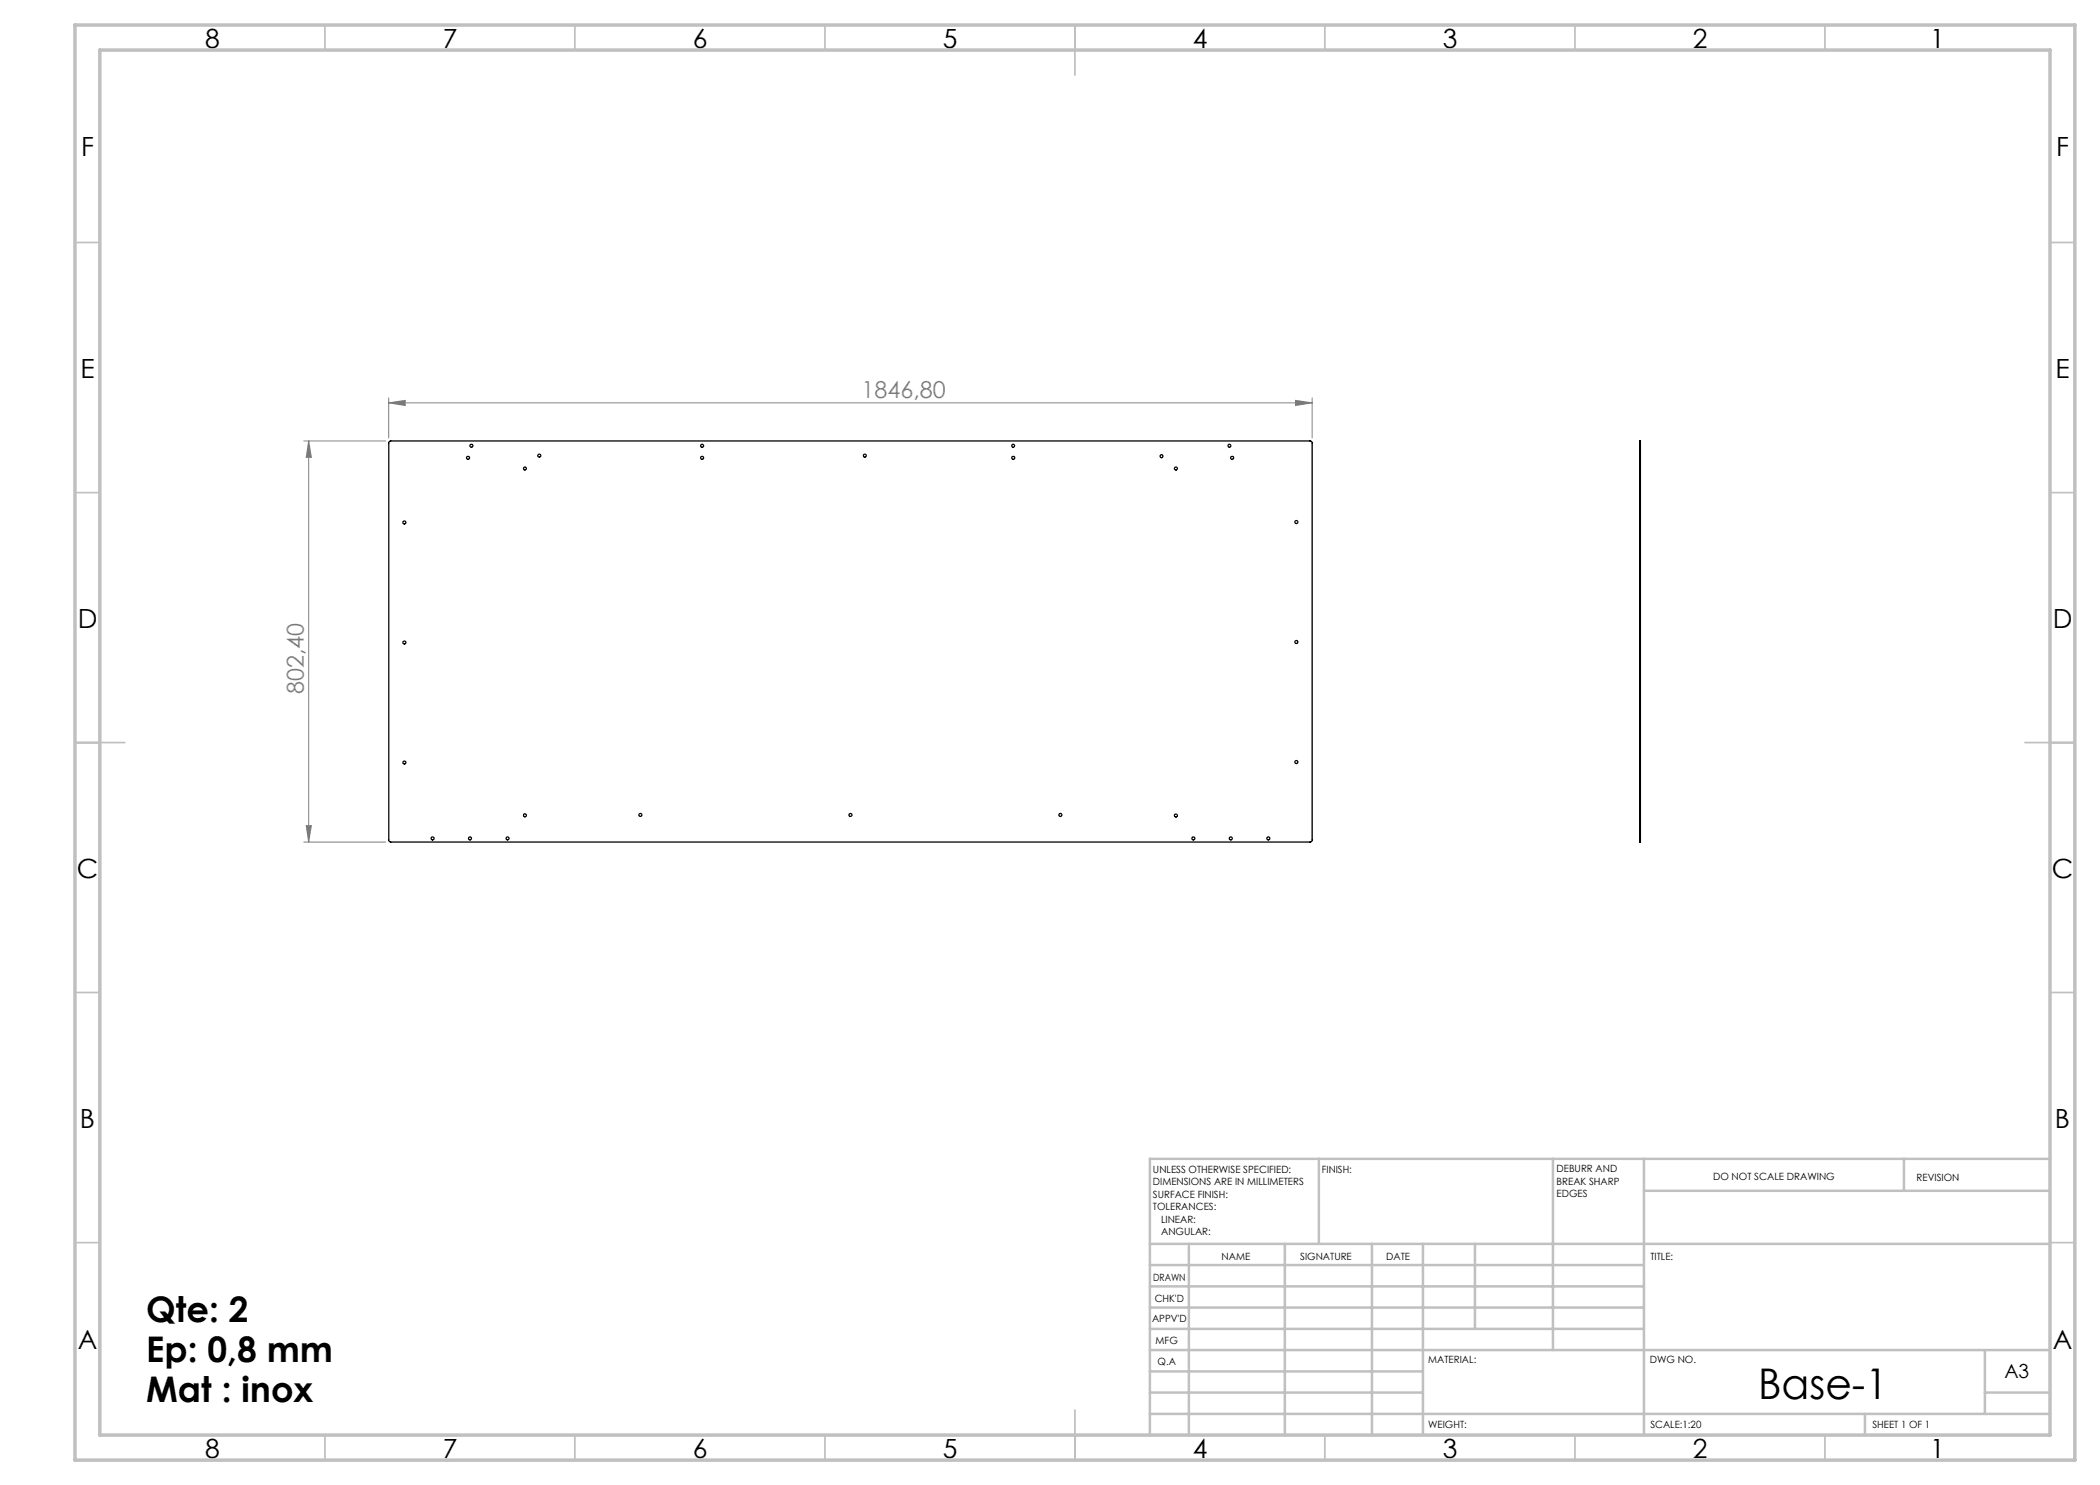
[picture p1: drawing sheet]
<svg xmlns="http://www.w3.org/2000/svg" width="420mm" height="297mm" viewBox="0 0 420 297" stroke-linecap="round" stroke-linejoin="round" font-family="sans-serif">
<path d="M77.8 79.6v8M262.4 79.6v8M60.7 88.2h16.5M61.7 88.2v80.2M61.7 88.2l.6 3.3h-1.1zM77.8 80.6l3.2-.5v1zM77.8 80.6h184.6M259.1 80.1l3.3 .5-3.3 .5zM60.7 168.4h16.5M61.2 165.1h1.1l-.6 3.3z" fill="none" stroke="#808080" stroke-width=".2"/>
<g fill="none" stroke="#c0c0c0" stroke-width=".35">
<path d="M65 5v5M115 5v5M165 5v5M215 5v10M265 5v5M315 5v5M365 5v5M15 48.5h5M410 48.5h5M15 98.5h5M410 98.5h5M15 148.5h10"/>
<path d="M405 148.5h10M15 198.5h5M410 198.5h5M15 248.5h5M410 248.5h5M65 287v5M115 287v5M165 287v5M215 282v10M265 287v5M315 287v5M365 287v5"/>
</g>
<g fill="none" stroke="#c0c0c0" stroke-width=".5">
<path d="M263.8 231.8v17M310.6 231.8v38.2M328.8 231.8v55.2M328.8 238.2h81.2M380.8 231.8v6.4M410 231.8h-180v55.2M230 248.8h180M230 257.3h98.8M230 253h98.8M237.8 248.8v38.2M257 248.8v38.2M274.4 248.8v38.2"/>
<path d="M284.6 248.8v38.2M295 248.8v17M230 265.8h98.8M230 261.5h98.8M230 278.5h54.6M230 274.3h54.6M230 270h180M397 278.5h13M397 270v12.8M230 282.8h180M373 282.8v4.2"/>
</g>
<path d="M15 5h400v287h-400zM20 10h390v277h-390z" fill="none" stroke="#c0c0c0" stroke-width=".7"/>
<g fill="#808080">
<path d="M77.8 80.6l3.2-.5v1zM259.1 80.1l3.3 .5-3.3 .5z"/>
<path d="M61.7 88.2l.6 3.3h-1.1zM61.2 165.1h1.1l-.6 3.3z"/>
</g>
<g fill="none" stroke="#000" stroke-width=".25">
<path d="M77.9 88.3l.2-.1 184.2 .1 .1 .2v79.6l-.3 .3h-184l-.3-.3v-79.6zM327.9 88.6v-.4h.2v.4M327.9 88.6h.2M327.9 88.6v79.4M328.1 88.6v79.4M327.9 168v.4h.2v-.4M327.9 168h.2"/>
<circle cx="93.6" cy="91.6" r=".31"/>
<circle cx="94.3" cy="89.2" r=".31"/>
<circle cx="105" cy="93.7" r=".3"/>
<circle cx="107.9" cy="91.1" r=".31"/>
<circle cx="140.4" cy="89.2" r=".31"/>
<circle cx="140.4" cy="91.6" r=".31"/>
<circle cx="173" cy="91.1" r=".3"/>
<circle cx="202.6" cy="89.2" r=".3"/>
<circle cx="202.7" cy="91.6" r=".31"/>
<circle cx="232.3" cy="91.2" r=".3"/>
<circle cx="235.2" cy="93.7" r=".31"/>
<circle cx="245.9" cy="89.2" r=".3"/>
<circle cx="246.4" cy="91.6" r=".31"/>
<circle cx="80.9" cy="104.5" r=".31"/>
<circle cx="259.3" cy="104.4" r=".31"/>
<circle cx="80.9" cy="128.5" r=".31"/>
<circle cx="259.3" cy="128.4" r=".29"/>
<circle cx="80.9" cy="152.5" r=".31"/>
<circle cx="259.3" cy="152.4" r=".31"/>
<circle cx="86.5" cy="167.7" r=".31"/>
<circle cx="94" cy="167.7" r=".31"/>
<circle cx="101.5" cy="167.7" r=".31"/>
<circle cx="105" cy="163.1" r=".3"/>
<circle cx="128.1" cy="163" r=".31"/>
<circle cx="170.1" cy="163" r=".31"/>
<circle cx="212.1" cy="163" r=".31"/>
<circle cx="235.2" cy="163.1" r=".31"/>
<circle cx="238.7" cy="167.7" r=".31"/>
<circle cx="246.2" cy="167.7" r=".31"/>
<circle cx="253.7" cy="167.7" r=".31"/>
</g>
<text font-size="8.5" x="351.6" y="279.7">Base-1</text>
<g font-size="7.1">
<text x="29.2" y="264.4">Qte: 2</text>
<text x="29.2" y="272.4">Ep: 0,8 mm</text>
<text x="29.2" y="280.5">Mat : inox</text>
</g>
<g font-size="5.3">
<text x="41" y="9.5">8</text>
<text x="88.5" y="9.5">7</text>
<text x="138.5" y="9.5">6</text>
<text x="188.5" y="9.5">5</text>
<text x="238.5" y="9.5">4</text>
<text x="288.5" y="9.5">3</text>
<text x="338.5" y="9.5">2</text>
<text x="386" y="9.5">1</text>
<text x="16.2" y="31.3">F</text>
<text x="411.2" y="31.3">F</text>
<text x="16.1" y="75.5">E</text>
<text x="411.1" y="75.5">E</text>
<text x="15.5" y="125.5">D</text>
<text x="410.5" y="125.5">D</text>
<text x="15.4" y="175.5">C</text>
<text x="410.4" y="175.5">C</text>
<text x="16" y="225.5">B</text>
<text x="411" y="225.5">B</text>
<text x="15.5" y="269.8">A</text>
<text x="410.5" y="269.8">A</text>
<text x="41" y="291.5">8</text>
<text x="88.5" y="291.5">7</text>
<text x="138.5" y="291.5">6</text>
<text x="188.5" y="291.5">5</text>
<text x="238.5" y="291.5">4</text>
<text x="288.5" y="291.5">3</text>
<text x="338.5" y="291.5">2</text>
<text x="386" y="291.5">1</text>
</g>
<g font-size="4.7" fill="#808080">
<text x="172.3" y="79.5">1846,80</text>
<text x="60.7" y="138.8" transform="rotate(-90 60.7 138.8)">802,40</text>
</g>
<text font-size="3.9" x="400.9" y="275.5">A3</text>
<g font-size="2">
<text x="230.6" y="234.6">UNLESS OTHERWISE SPECIFIED:</text>
<text x="230.6" y="237.1">DIMENSIONS ARE IN MILLIMETERS</text>
<text x="230.6" y="239.6">SURFACE FINISH:</text>
<text x="264.4" y="234.6">FINISH:</text>
<text x="311.3" y="234.5">DEBURR AND</text>
<text x="311.3" y="237">BREAK SHARP</text>
<text x="311.3" y="239.5">EDGES</text>
<text x="342.6" y="236">DO NOT SCALE DRAWING</text>
<text x="383.3" y="236.2">REVISION</text>
<text x="230.6" y="242.1">TOLERANCES:</text>
<text x="232.2" y="244.6">LINEAR:</text>
<text x="232.2" y="247.1">ANGULAR:</text>
<text x="244.3" y="252">NAME</text>
<text x="260" y="251.9">SIGNATURE</text>
<text x="277.2" y="251.9">DATE</text>
<text x="330.1" y="251.9">TITLE:</text>
<text x="230.6" y="256.1">DRAWN</text>
<text x="230.9" y="260.3">CHK'D</text>
<text x="230.4" y="264.4">APPV'D</text>
<text x="231.1" y="268.8">MFG</text>
<text x="231.5" y="273">Q.A</text>
<text x="285.6" y="272.5">MATERIAL:</text>
<text x="330" y="272.5">DWG NO.</text>
<text x="285.6" y="285.5">WEIGHT:</text>
<text x="330.1" y="285.6">SCALE:1:20</text>
<text x="374.5" y="285.6">SHEET 1 OF 1</text>
</g>
</svg>
